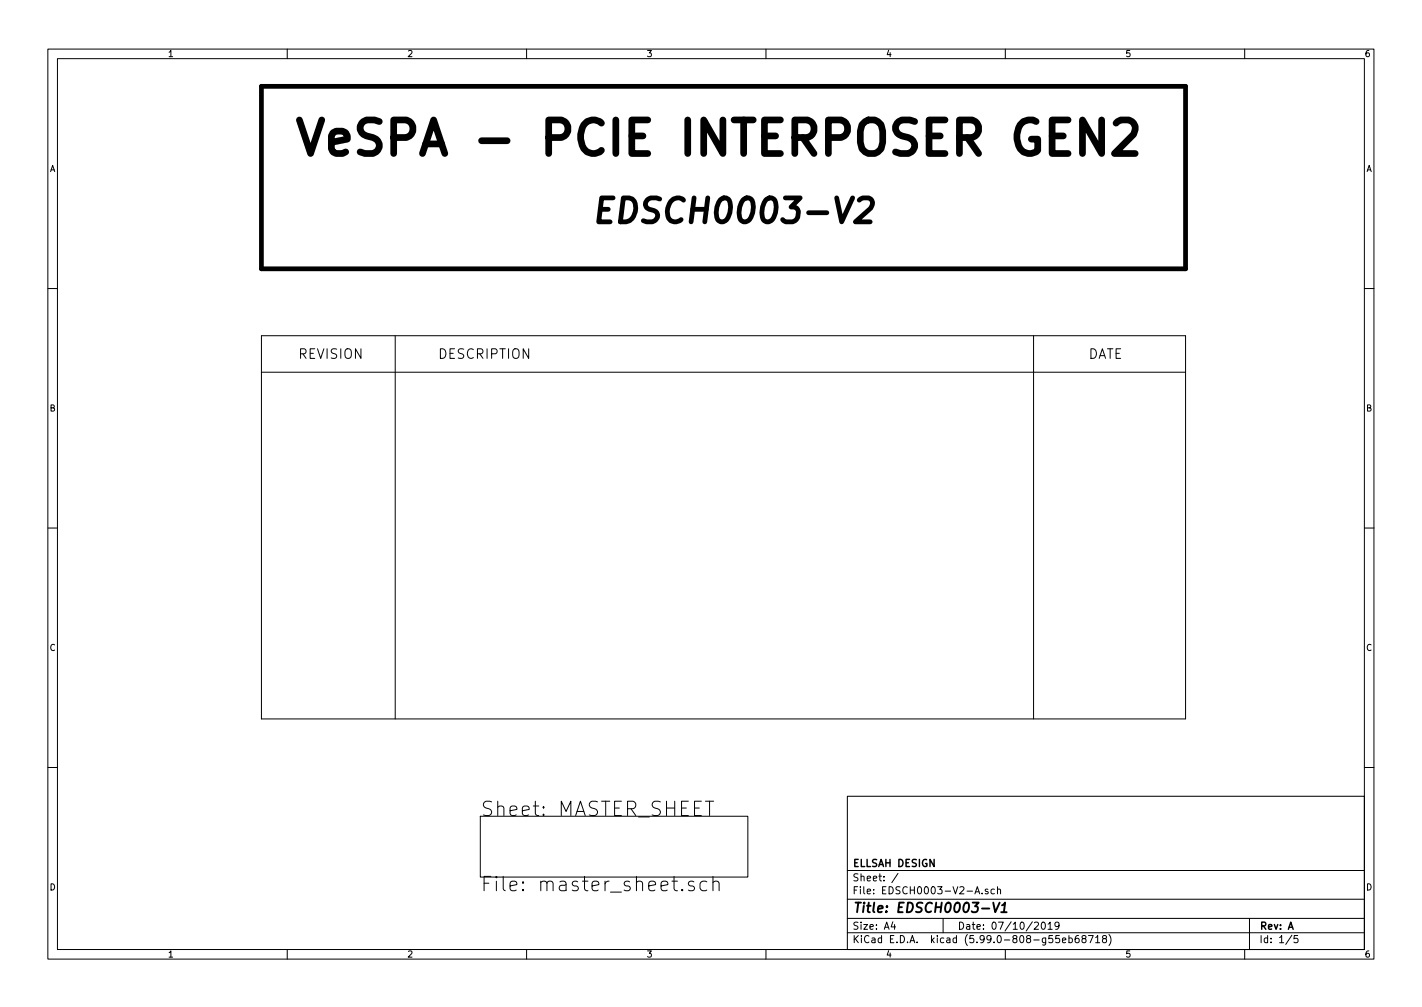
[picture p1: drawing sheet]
<svg xmlns="http://www.w3.org/2000/svg" width="297mm" height="210mm" viewBox="0 0 297 210" stroke-linecap="round" stroke-linejoin="round" font-family="sans-serif">
<g fill="none" stroke="#000" stroke-width=".21">
<path d="M10 10.2h277v190.1h-277zM12 12.2h273v186.1h-273zM60 10.2v2M110 10.2v2M160 10.2v2M210 10.2v2M260 10.2v2M10 60.2h2M54.6 70.1h193v80h-193zM54.6 77.7h193M82.5 70.1v80M215.9 70.1v80"/>
<path d="M285 60.2h2M10 110.2h2M285 110.2h2M10 160.2h2M100.3 170.4h55.9v12.7h-55.9zM147.4 167.3h1.7M177 166.3h108v32h-108zM285 160.2h2M60 198.3v2M110 198.3v2M144.9 184.1l-.7-.1-.4 .4 .1 .4 1 .3 .2 .3-.2 .4-.2 .2-.9-.2M147.6 184.1l-.8-.1-.6 .6v.8l.3 .4 .3 .2 .8-.2"/>
<path d="M148.9 184.3a.74 .74 0 0 1 1.3 .1v1.6M148.9 183v3M160 198.3v2M177 194.8h108M177 191.8h108M177 187.8h108M177 181.8h108M186.5 192.5l-.4 1h1M186.9 193v1M187.6 182.4l-1.3 1.9M197 191.8v3M203.6 186.6l.5-1.5 .5 1.5"/>
<path d="M203.8 186.2h.7M205.1 186.5v.1M206.4 185.7l-.4-.1-.2 .2 .1 .3 .5 .1v.4h-.6M207.7 185.7l-.4-.1-.3 .3 .1 .7h.6M208.4 185.8l.2-.2 .3 .1 .1 .9M208.4 185.1v1.5M210 198.3v2M216.1 192.7l.5-.2 .3 .5-.9 1h.9M217.7 192.6l.2-.1a.8 .8 0 0 1 .5 .8 .8 .8 0 0 1-.5 .7 1 1 0 0 1-.2-1.4zM218.9 193l.5-.5v1.5M218.9 194h.9M221.2 193.2l-.3 .3h-.3l-.2-.3 .1-.6 .4-.1 .2 .2a.99 .99 0 0 1-.3 1.3h-.3"/>
<path d="M221.3 195.3h-.7l-.1 .7 .2-.1 .5 .1 .2 .2-.1 .5-.2 .1-.6-.1M221.9 196.3l.7-.1v-.3l-.5-.1-.2 .2 .1 .8h.6M223.3 195.9l.4-.1 .3 .3-.1 .7h-.6M223.3 195.3v1.5M225.3 195.3l-.4 .1a1.01 1.01 0 0 0 0 1.4l.5-.1v-.5l-.3-.3-.4 .1-.1 .2M226.3 196l-.3-.3 .1-.2 .2-.2 .4 .1 .2 .2-.1 .2-.7 .2-.1 .3v.2l.3 .3h.3l.3-.3-.1-.4-.2-.1M227.4 195.3h1l-.7 1.5M228.9 195.8l.4-.5v1.5M228.9 196.8h.8M230.6 196l-.3-.3 .1-.2 .2-.2 .4 .1 .1 .2v.2l-.7 .2-.1 .3v.2l.3 .3h.3l.2-.3v-.2l-.2-.3M231.6 195.1a1.72 1.72 0 0 1 0 2.3M260 198.3v2"/>
<path d="M261 191.8v6.5M269.9 195.3l-1.3 1.9M271.1 195.3h-.7l-.1 .7 .2-.1 .5 .1 .1 .2v.5l-.2 .1-.6-.1"/>
</g>
<path d="M205.1 189.7h1.6M207.5 188.5l.4 2 .9-2M209.1 190.5h1.2M209.3 189l.7-.5-.3 2" fill="none" stroke="#000" stroke-width=".4"/>
<path d="M223.1 25h-3.3v7.1h3.3M230.1 25v7.1l-4-7.1v7.1M233.1 25.7l1-.7h1.7a1.9 1.9 0 0 1 1 3l-4 4.1h4.3" fill="none" stroke="#000" stroke-width="1.4"/>
<path d="M174.8 41.3l1 5 2.3-5M179.5 41.8l.8-.5h1.1a1.11 1.11 0 0 1 .8 1.4l-.3 .8-3.2 2.8h3.1" fill="none" stroke="#000" stroke-width="1"/>
<path d="M54.6 18h193v38.1h-193z" fill="none" stroke="#000" stroke-width=".99"/>
<text font-size="9.8" x="61" y="32.4">VeSPA - PCIE INTERPOSER GEN2</text>
<text font-size="7" x="123.2" y="46.6">EDSCH0003-V2</text>
<g font-size="4.2">
<text x="100.3" y="170.4">Sheet: MASTER_SHEET</text>
<text x="100.3" y="186.1">File: master_sheet.sch</text>
</g>
<g font-size="2.8">
<text x="62.2" y="74.9">REVISION</text>
<text x="91.4" y="74.9">DESCRIPTION</text>
<text x="227.3" y="74.9">DATE</text>
<text x="178" y="190.6">Title: EDSCH0003-V1</text>
</g>
<g font-size="2.1">
<text x="178" y="184">Sheet: /</text>
<text x="178" y="181">ELLSAH DESIGN</text>
<text x="178" y="186.7">File: EDSCH0003-V2-A.sch</text>
<text x="178" y="196.9">KiCad E.D.A. kicad (5.99.0-808-g55eb68718)</text>
<text x="178" y="194.1">Size: A4</text>
<text x="200" y="194.1">Date: 07/10/2019</text>
<text x="263" y="194.1">Rev: A</text>
<text x="263" y="196.9">Id: 1/5</text>
</g>
<g font-size="1.8">
<text x="35" y="11.9">1</text>
<text x="85" y="11.9">2</text>
<text x="135" y="11.9">3</text>
<text x="185" y="11.9">4</text>
<text x="235" y="11.9">5</text>
<text x="285" y="11.9">6</text>
<text x="10.3" y="35.9">A</text>
<text x="285.3" y="35.9">A</text>
<text x="10.3" y="85.9">B</text>
<text x="285.3" y="85.9">B</text>
<text x="10.3" y="135.9">C</text>
<text x="285.3" y="135.9">C</text>
<text x="10.3" y="185.9">D</text>
<text x="285.3" y="185.9">D</text>
<text x="35" y="199.9">1</text>
<text x="85" y="199.9">2</text>
<text x="135" y="199.9">3</text>
<text x="185" y="199.9">4</text>
<text x="235" y="199.9">5</text>
<text x="285" y="199.9">6</text>
</g>
</svg>
